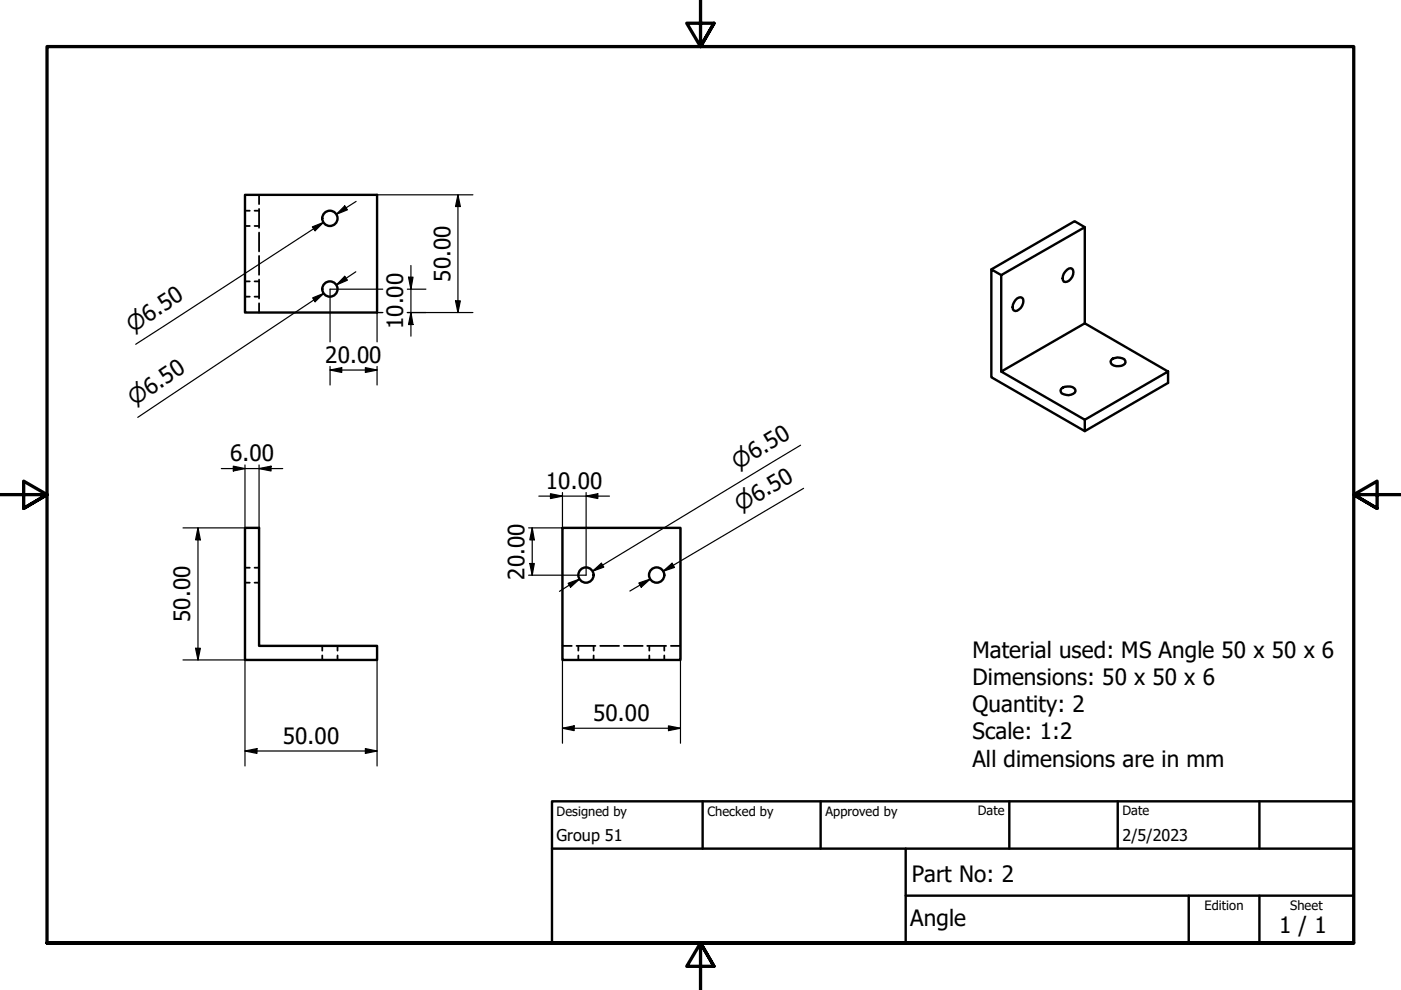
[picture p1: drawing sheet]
<svg xmlns="http://www.w3.org/2000/svg" width="297mm" height="210mm" viewBox="0 0 297 210" stroke-linecap="round" stroke-linejoin="round" font-family="sans-serif">
<!-- layer: Hidden (ISO) -->
<g fill="none" stroke="#000" stroke-width=".38">
<path d="M51.9 59.7h1.1M51.9 47.9h1.1M51.9 44.7h1.1M54 59.7h.9M54 47.9h.9M54 44.7h.9M54.9 41.3v2M54.9 44.3v4M54.9 49.3v4M54.9 54.3v4M54.9 59.3v4M51.9 62.9h1.1"/>
<path d="M54 62.9h.9M54.9 64.3v2M51.9 123.5h1.1M51.9 120.4h1.1M54 123.5h.9M54 120.4h.9M68.3 136.9v1.1M68.3 139v.9M71.6 136.9v1.1M71.6 139v.9M119.3 136.9h1.9M122.2 136.9h4"/>
<path d="M122.6 136.9v1.1M122.6 139v.9M125.9 136.9v1.1M125.9 139v.9M127.3 136.9h4M132.3 136.9h4M137.2 136.9h4M137.7 136.9v1.1M137.7 139v.9M140.8 136.9v1.1M140.8 139v.9M142.2 136.9h2.1"/>
</g>
<!-- layer: Visible (ISO) -->
<g fill="none" stroke="#000" stroke-width=".51">
<path d="M51.9 41.3h28v25h-28zM212.3 58.3l-2.1-1.2v22.9l19.8 11.4M225.9 57.6a1.11 1.11 0 0 1 1.4-.6 1.88 1.88 0 0 1-1.7 2.7 1.65 1.65 0 0 1 .3-2.1zM230 48.2l-2.2-1.3-17.6 10.2M215.3 63.7a1 1 0 0 1 1.6-.3 2.17 2.17 0 0 1-1.6 2.5l-.4-.1a1.65 1.65 0 0 1 .4-2.1zM230 68.6v-20.4l-17.7 10.1v20.5M235.6 76.4a2.07 2.07 0 0 1 3 .1v.3a1.94 1.94 0 0 1-2.9 .5l-.2-.7zM247.6 78.8l-17.6 10.2-17.7-10.2 17.7-10.2 17.6 10.2v2.4l-17.6 10.2v-2.4M225 82.5a2.24 2.24 0 0 1 3 .1v.3a1.92 1.92 0 0 1-3.1 .2zM51.9 111.9h3v25h25v3h-28zM119.3 111.9h25v28h-25z"/>
<circle cx="69.9" cy="46.3" r="1.62"/>
<circle cx="69.9" cy="61.3" r="1.62"/>
<circle cx="124.2" cy="121.9" r="1.62"/>
<circle cx="139.2" cy="121.9" r="1.62"/>
</g>
<!-- layer: Border (ISO) -->
<path d="M148.5 -.1v10l-2.9-5h5.8l-2.9 5 2.9-5M0 104.9h10l-5-2.9v5.8l5-2.9-5 2.9M297 104.9h-10l5-2.9v5.8l-5-2.9 5 2.9M10 199.9v-190h277v190h-277h277M151.4 204.9l-2.9-5 2.9 5h-5.8l2.9-5v10" fill="none" stroke="#000" stroke-width=".7"/>
<!-- layer: Title (ISO) -->
<path d="M117 169.9h170v30h-170zM117 179.9h170M149 169.9v10M174 169.9v10M192 179.9v20M214 169.9v10M237 169.9v10M267 169.9v10M192 189.9h95M252 189.9v10M267 189.9v10" fill="none" stroke="#000" stroke-width=".51"/>
<!-- layer: Dimension (ISO) -->
<g fill="none" stroke="#000" stroke-width=".25">
<path d="M66.2 48.1l2.4-.9-1.8 1.7zM66.5 48.5l2.1-1.3-39.8 25.8M71.3 45.4l1.8-1.7 .6 .8zM73.1 58.6l.6 .8-2.4 1zM75.4 57.6l-4.1 2.8M75.5 42.7l-4.2 2.7M79.9 41.3h20.4M86.6 58.8h1l-.5 2.5zM87.1 56.3v15M97.1 41.3l.5 2.5h-1zM97.1 41.3v25M66.3 63.2l2.3-1-1.8 1.8z"/>
<path d="M66.5 63.6l2.1-1.4-39.4 26.3M70 78.5l2.5-.6v1.1zM70 78.5h9.9M70 77.7v3.9M77.5 77.9l2.4 .6-2.4 .5zM79.9 77.7v3.9M81.2 66.3h-1.3v6.2M81.2 61.3h-11.2v11.2M86.4 66.3h13.9M86.4 61.3h3.9M87.1 66.3l.5 2.5h-1zM96.6 63.8h1l-.5 2.5z"/>
<path d="M46.9 99.3h13M49.5 98.8l2.4 .5-2.4 .6zM51.9 98.6v13.3h-13.1M54.9 99.3l2.6-.5v1.1zM54.9 98.6v13.3M169.7 94.4l-44.1 26.7 2.2-1.3M42 111.9l.5 2.6h-1zM42 111.9v28M112.1 111.9h7.2M112.3 119.5h1l-.5 2.5zM112.8 111.9l.5 2.6h-1zM112.8 111.9v10.1"/>
<path d="M114.2 105.2h15M116.7 104.7l2.6 .5-2.6 .5zM119.3 104.4v53.2M124.3 105.2l2.4-.5v1zM124.3 104.4v17.6h-12.2M144.3 111.9v45.7M170.4 103.5l-29.8 17.6 2.1-1.2M38.8 139.9h13.1v22.5M41.5 137.4h1l-.5 2.5zM79.9 139.9v22.5M120.5 123.7l2.4-.9-1.9 1.7zM122.9 122.8l-4.3 2.6"/>
<path d="M125.6 121.1l1.9-1.7 .5 .8zM135.4 123.6l2.5-.8-1.9 1.7zM137.9 122.8l-4.4 2.5M140.6 121.1l1.9-1.7 .5 .9zM51.9 159.2l2.6-.5v1zM51.9 159.2h28M77.5 158.7l2.4 .5-2.4 .5zM119.3 154.4l2.4-.5v1zM119.3 154.4h25M141.7 153.9l2.6 .5-2.6 .5z"/>
</g>
<g fill="#000">
<path d="M66.2 48.1l2.4-.9-1.8 1.7z" fill-rule="evenodd"/>
<path d="M73.1 58.6l.6 .8-2.4 1z" fill-rule="evenodd"/>
<path d="M71.3 45.4l1.8-1.7 .6 .8z" fill-rule="evenodd"/>
<path d="M86.6 58.8h1l-.5 2.5z" fill-rule="evenodd"/>
<path d="M97.1 41.3l.5 2.5h-1z" fill-rule="evenodd"/>
<path d="M66.3 63.2l2.3-1-1.8 1.8z" fill-rule="evenodd"/>
<path d="M70 78.5l2.5-.6v1.1z" fill-rule="evenodd"/>
<path d="M77.5 77.9l2.4 .6-2.4 .5z" fill-rule="evenodd"/>
<path d="M87.1 66.3l.5 2.5h-1z" fill-rule="evenodd"/>
<path d="M96.6 63.8h1l-.5 2.5z" fill-rule="evenodd"/>
<path d="M49.5 98.8l2.4 .5-2.4 .6z" fill-rule="evenodd"/>
<path d="M54.9 99.3l2.6-.5v1.1z" fill-rule="evenodd"/>
<path d="M42 111.9l.5 2.6h-1z" fill-rule="evenodd"/>
<path d="M112.3 119.5h1l-.5 2.5z" fill-rule="evenodd"/>
<path d="M112.8 111.9l.5 2.6h-1z" fill-rule="evenodd"/>
<path d="M116.7 104.7l2.6 .5-2.6 .5z" fill-rule="evenodd"/>
<path d="M124.3 105.2l2.4-.5v1z" fill-rule="evenodd"/>
<path d="M125.6 121.1l1.9-1.7 .5 .8z" fill-rule="evenodd"/>
<path d="M140.6 121.1l1.9-1.7 .5 .9z" fill-rule="evenodd"/>
<path d="M41.5 137.4h1l-.5 2.5z" fill-rule="evenodd"/>
<path d="M120.5 123.7l2.4-.9-1.9 1.7z" fill-rule="evenodd"/>
<path d="M135.4 123.6l2.5-.8-1.9 1.7z" fill-rule="evenodd"/>
<path d="M51.9 159.2l2.6-.5v1z" fill-rule="evenodd"/>
<path d="M77.5 158.7l2.4 .5-2.4 .5z" fill-rule="evenodd"/>
<path d="M119.3 154.4l2.4-.5v1z" fill-rule="evenodd"/>
<path d="M141.7 153.9l2.6 .5-2.6 .5z" fill-rule="evenodd"/>
</g>
<g font-size="4.8">
<text x="95.5" y="59.8" transform="rotate(-90 95.5 59.8)">50.00</text>
<text x="85.5" y="69.8" transform="rotate(-90 85.5 69.8)">10.00</text>
<text x="69" y="76.9">20.00</text>
<text x="48.8" y="97.8">6.00</text>
<text x="115.8" y="103.6">10.00</text>
<text x="111.2" y="122.9" transform="rotate(-90 111.2 122.9)">20.00</text>
<text x="40.3" y="131.9" transform="rotate(-90 40.3 131.9)">50.00</text>
<text x="206.2" y="139.5">Material used: MS Angle 50 x 50 x 6</text>
<text x="206.2" y="145.2">Dimensions: 50 x 50 x 6</text>
<text x="125.7" y="152.8">50.00</text>
<text x="206.2" y="151">Quantity: 2</text>
<text x="59.9" y="157.6">50.00</text>
<text x="206.2" y="156.8">Scale: 1:2</text>
<text x="206.2" y="162.5">All dimensions are in mm</text>
<text x="193.3" y="187">Part No: 2</text>
<text x="193" y="196.3">Angle</text>
<text x="271.2" y="197.8">1 / 1</text>
</g>
<g font-size="4.6">
<text x="28.1" y="70.6" transform="rotate(-33 28.1 70.6)">⌀6.50</text>
<text x="28.5" y="86.1" transform="rotate(-34 28.5 86.1)">⌀6.50</text>
<text x="156.5" y="99.6" transform="rotate(-31 156.5 99.6)">⌀6.50</text>
<text x="157" y="108.6" transform="rotate(-31 157 108.6)">⌀6.50</text>
</g>
<g font-size="3.4">
<text x="118" y="178.2">Group 51</text>
<text x="238" y="178.3">2/5/2023</text>
</g>
<g font-size="2.7">
<text x="118" y="173">Designed by</text>
<text x="150" y="173">Checked by</text>
<text x="175" y="173">Approved by</text>
<text x="207.3" y="172.9">Date</text>
<text x="238" y="172.9">Date</text>
<text x="255.4" y="193">Edition</text>
<text x="273.6" y="193">Sheet</text>
</g>
</svg>
